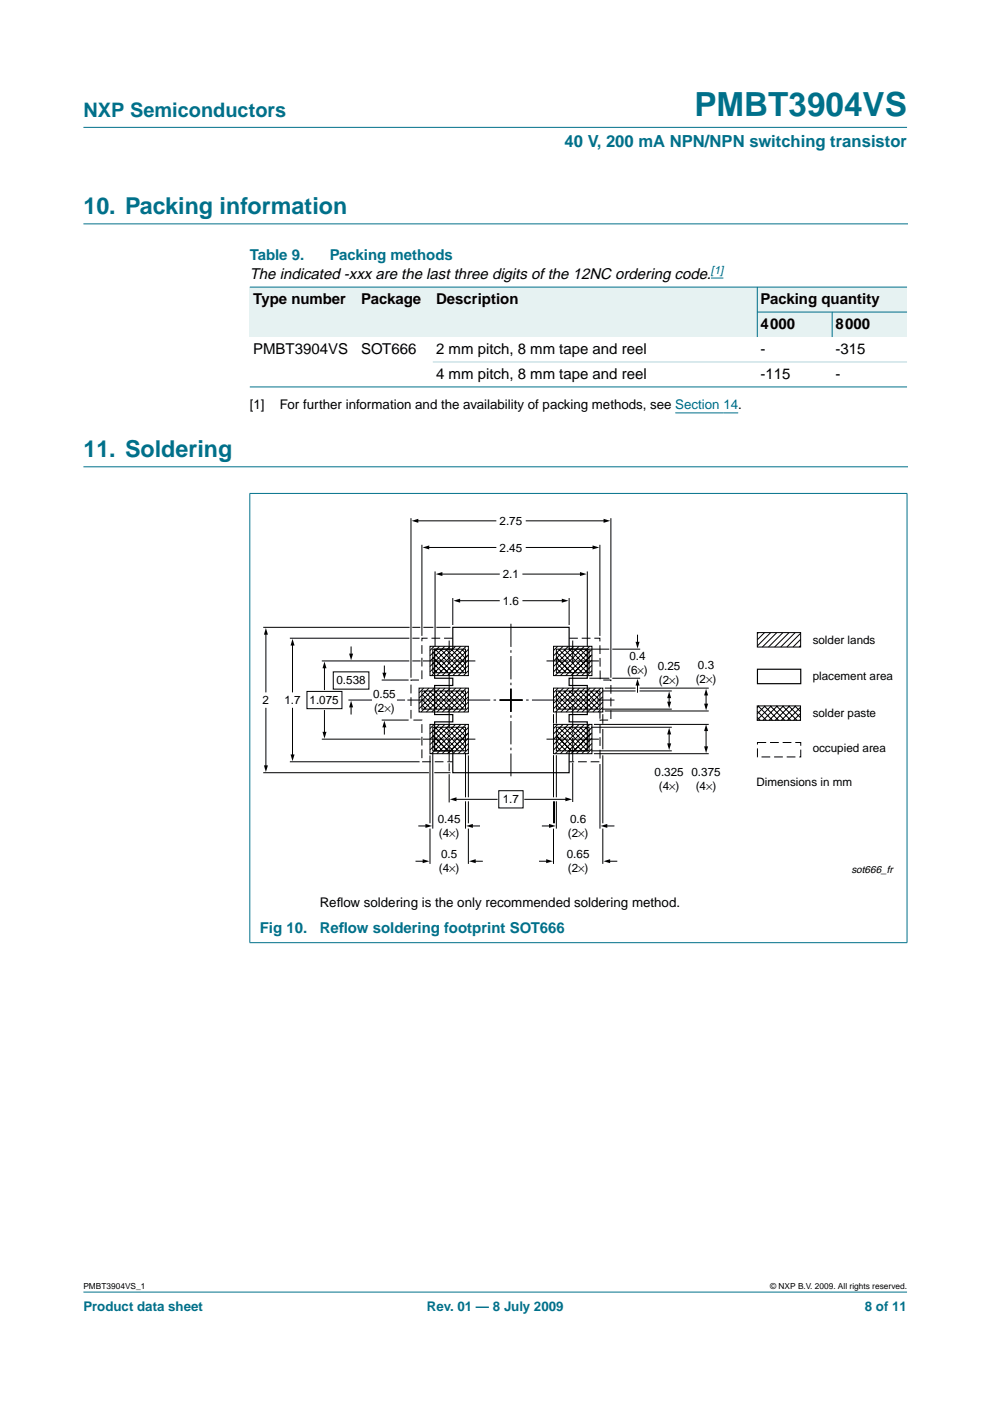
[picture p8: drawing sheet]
<svg xmlns="http://www.w3.org/2000/svg" width="210mm" height="297mm" viewBox="0 0 210 297" stroke-linecap="round" stroke-linejoin="round" font-family="sans-serif">
<g fill="#00708a" stroke="#00708a" stroke-width=".21">
<path d="M17.7 273.9h174.6z"/>
<path d="M17.7 27h174.6z"/>
</g>
<path d="M17.7 47.5h174.7M17.7 99h174.7" fill="none" stroke="#00708a" stroke-width=".21"/>
<path d="M150.7 58.9h2.7M143.2 87.5h13.3" fill="none" stroke="#00f" stroke-width=".21"/>
<g fill="#e6f2f2">
<path d="M53 60.9h22.9v10.6h-22.9z" fill-rule="evenodd"/>
<path d="M75.9 60.9h15.9v10.6h-15.9z" fill-rule="evenodd"/>
<path d="M91.8 60.9h68.8v10.6h-68.8z" fill-rule="evenodd"/>
<path d="M160.6 60.9h31.7v5.3h-31.7z" fill-rule="evenodd"/>
<path d="M160.6 66.2h15.8v5.3h-15.8z" fill-rule="evenodd"/>
<path d="M176.4 66.2h15.9v5.3h-15.9z" fill-rule="evenodd"/>
</g>
<g fill="#00708a" stroke="#00708a" stroke-width=".21">
<path d="M160.6 60.8v10.7z"/>
<path d="M176.4 66.1v5.4z"/>
<path d="M53 60.9h139.3z"/>
<path d="M160.5 66.2h31.8z"/>
<path d="M53 82h139.3z"/>
<path d="M53 104.7v95.1z"/>
<path d="M192.3 104.7v95.1z"/>
<path d="M52.9 104.6h139.5z"/>
<path d="M52.9 199.9h139.5z"/>
</g>
<path d="M91.8 76.7h100.5z" fill="#b3d4db" stroke="#b3d4db" stroke-width=".21"/>
<g fill="none" stroke="#000" stroke-width=".21">
<path d="M87.1 109.9v33.8M88.4 110.4h16.7M89.5 115.5v19.3M90.7 116.1h14.4M111.6 116.1h14.3M111.6 110.4h16.7M127.2 115.5v19.3M129.5 109.9v33.8M55.8 133h31.1M56.4 134.3v12.4M61.5 135.3h25.3M62 136.6v10.1"/>
<path d="M74.4 137.2v1.7M87.4 133h1.7M87.4 135.3h1.6M89.8 133h2.1M91.2 137h8.1v6.2h-8.1zM91.8 137.6h6.9v5h-6.9zM91.8 138.3l4.3 4.3M91.8 139.4l3.2 3.2M92.1 137l-.9 .9M92.2 137.6l5 5M92.2 121.2v15.9M92.5 133h3"/>
<path d="M93.2 137l-2 2M93.4 137.6l5 5M93.5 121.7h12.4M94.3 137l-3.1 3.2M94.5 137.6l4.2 4.2M95.4 137l-4.2 4.3M95.6 137.6l3.1 3.1M96 126.8v5.7M96.6 137l-5.4 5.4M96.8 137.6l1.9 2M97.3 127.4h8.6M97.7 137l-6.2 6.2"/>
<path d="M97.9 137.6l.8 .9M98.8 137l-6.2 6.2M99.3 137.7l-5.6 5.5M99.3 138.8l-4.4 4.4M99.3 139.9l-3.3 3.3M110.9 127.4h8.5M110.9 121.7h12.3M117.4 137h8.1v6.2h-8.1zM118 137.6h6.9v5h-6.9zM118 138.3l4.3 4.3M118 139.4l3.2 3.2M118.3 137l-.9 .9"/>
<path d="M118.4 137.6l5 5M119.4 137l-2 2M119.6 137.6l5 5M120.5 137l-3.1 3.2M120.7 126.8v5.7M120.7 137.6l4.2 4.2M121.6 137l-4.2 4.3M121.8 137.6l3.1 3.1M122.8 137l-5.4 5.4M123 137.6l1.9 2M123.9 137l-6.2 6.2M124.1 137.6l.8 .9"/>
<path d="M124.5 121.2v15.9M124.9 137.6h4.3M125 137l-6.2 6.2M125.5 137.7l-5.6 5.5M125.5 138.8l-4.4 4.4M125.5 139.9l-3.3 3.3M129.8 137.6h5.9M135.2 134.7v1.7M160.6 134.1h9.2v3.1h-9.2zM160.8 134.1l-.2 .3M162.1 134.1l-1.5 1.6M163.4 134.1l-2.8 2.9"/>
<path d="M164.7 134.1l-3.1 3.1M166 134.1l-3.1 3.1M167.3 134.1l-3.1 3.1M168.6 134.1l-3.1 3.1M169.8 136.9l-.4 .3M169.8 135.6l-1.7 1.6M169.8 134.3l-3 2.9M56.4 150.2v12.4M62 150.2v10M65.1 146.6h7.4v3.7h-7.4zM68.2 140.1h18.6M68.2 156.7h21"/>
<path d="M68.8 141.4v4.8M68.8 150.6v4.8M70.7 142.4h7.5v3.7h-7.5zM73.9 148.4h5M74.4 149.7v1.7M80.9 152.7h5.7M80.9 144.2h5.7M81.5 141.2v1.7M81.5 153.9v1.7M84.2 148.4h1.7M87.4 140.1h1.8M88.9 145.9h10.4v5.1h-10.4z"/>
<path d="M89.5 146.5h9.2v3.9h-9.2zM89.5 147.2l3.1 3.2M89.5 148.3l2 2.1M89.5 149.4l.9 1M89.8 145.9l-.9 1M89.9 146.5l3.8 3.9M91 145.9l-2.1 2.1M91 146.5l3.9 3.9M91.2 153.6h8.1v6.2h-8.1zM91.8 154.2h6.9v5h-6.9zM91.8 159.6v16.1M91.8 140.5l2.1 2.1"/>
<path d="M91.8 141.7l.9 .9M91.8 154.8l4.3 4.4M91.8 156l3.2 3.2M91.8 157.1l2.1 2.1M91.8 158.2l.9 1M92.1 153.6l-.9 .9M92.1 145.9l-3.2 3.2M92.2 146.5l3.8 3.9M92.2 154.2l5 5M93.2 153.6l-2 2M93.2 145.9l-4.3 4.4M93.3 146.5l3.8 3.9"/>
<path d="M93.4 154.2l5 5M94.3 153.6l-3.1 3.1M94.3 145.9l-5 5.1M94.4 146.5l3.9 3.9M94.5 154.2l4.2 4.2M95.4 153.6l-4.2 4.3M95.5 145.9l-5.1 5.1M95.5 146.5l3.2 3.2M95.6 154.2l3.1 3.1M96.6 153.6l-5.4 5.4M96.6 145.9l-5.1 5.1M96.7 146.5l2 2"/>
<path d="M96.8 154.2l1.9 1.9M97.7 153.6l-6.2 6.2M97.7 145.9l-5 5.1M97.8 146.5l.9 .9M97.9 154.2l.8 .8M98.7 159.6v9.4M98.8 153.6l-6.2 6.2M98.9 145.9l-5.1 5.1M99.3 141.1l-2.2 2.1M99.3 142.2l-1 1M99.3 154.2l-5.6 5.6M99.3 155.4l-4.4 4.4"/>
<path d="M99.3 156.5l-3.3 3.3M99.3 157.6l-2.2 2.2M99.3 158.8l-1 1M99.3 146.6l-4.4 4.4M99.3 147.7l-3.2 3.3M99.3 148.8l-2.1 2.2M99.3 150l-1 1M117.4 145.9h10.4v5.1h-10.4zM117.4 151.4v2M117.4 153.6h8.1v6.2h-8.1zM118 154.2h6.9v5h-6.9zM118 147.2l3.1 3.2"/>
<path d="M118 148.3l2 2.1M118 149.4l.9 1M118 146.5h9.2v3.9h-9.2zM118 150.8v2.6M118 140.5l2.1 2.1M118 141.7l.9 .9M118 154.8l4.3 4.4M118 156l3.2 3.2M118 157.1l2.1 2.1M118 158.2l.9 1M118.3 153.6l-.9 .9M118.3 145.9l-.9 1"/>
<path d="M118.4 146.5l3.9 3.9M118.4 154.2l5 5M119.4 153.6l-2 2M119.5 145.9l-2.1 2.1M119.5 146.5l3.9 3.9M119.6 154.2l5 5M120.5 153.6l-3.1 3.1M120.6 145.9l-3.2 3.2M120.7 146.5l3.8 3.9M120.7 154.2l4.2 4.2M121.6 153.6l-4.2 4.3M121.7 145.9l-4.3 4.4"/>
<path d="M121.8 146.5l3.8 3.9M121.8 154.2l3.1 3.1M122.8 153.6l-5.4 5.4M122.9 145.9l-5.1 5.1M122.9 146.5l3.9 3.9M123 154.2l1.9 1.9M123.9 153.6l-6.2 6.2M124 145.9l-5.1 5.1M124 146.5l3.2 3.2M124.1 154.2l.8 .8M124.9 143.8h4.3M125 153.6l-6.2 6.2"/>
<path d="M125.1 145.9l-5 5.1M125.2 146.5l2 2M125.3 159.2h17.1M125.3 154.2h17.1M125.5 141.1l-2.2 2.1M125.5 142.2l-1 1M125.5 154.2l-5.6 5.6M125.5 155.4l-4.4 4.4M125.5 156.5l-3.3 3.3M125.5 157.6l-2.2 2.2M125.5 158.8l-1 1M125.9 159.8h24.4"/>
<path d="M125.9 153.6h24.4M126.2 145.9l-5 5.1M126.3 146.5l.9 .9M127.2 150.8v1.6M127.4 145.9l-5.1 5.1M127.6 150.4h14.8M127.6 146.5h7.2M127.8 146.6l-4.4 4.4M127.8 147.7l-3.2 3.3M127.8 148.8l-2.1 2.2M127.8 150l-1 1M127.8 151.4v2"/>
<path d="M127.8 154.6v4.3M128.2 150.7h22.1M128.2 145.9h6.6M129.8 143.8h5.9M135.2 145.1v1.7M135.6 146.5h6.8M135.6 145.9h14.7M141.9 147.7v1.7M141.9 155.4v2.9M149.7 147.2v2.7M149.7 154.7v4.2M160.5 149.7h9.2v3h-9.2z"/>
<path d="M160.5 150.8l2 1.9M160.5 152.1l.7 .6M160.7 149.7l3.1 3M160.9 149.7l-.4 .3M162 149.7l3.1 3M162.2 149.7l-1.7 1.6M163.3 149.7l3.1 3M163.5 149.7l-3 2.9M164.6 149.7l3.1 3M164.8 149.7l-3 3M165.9 149.7l3.1 3M166.1 149.7l-3 3"/>
<path d="M167.2 149.7l2.5 2.5M167.4 149.7l-3 3M168.5 149.7l1.2 1.2M168.7 149.7l-3 3M169.7 152.5l-.2 .2M169.7 151.2l-1.4 1.5M169.7 149.9l-2.7 2.8M55.8 163.8h35.1M61.5 161.5h27.5M88.8 175.1h1.7M91.2 160.2v14.4M91.2 175.7v7.5"/>
<path d="M92.1 163.8h3.4M95.2 161.8v1.7M95.2 164.1v6M96.5 169.5h8.9M98.7 169.9v5.8M99.3 160.2v8.8M99.3 169.9v4.7M99.3 175.7v7.5M100 175.1h1.7M105.8 167.6h5.1v3.7h-5.1zM111.3 169.5h8.9M115 175.1h1.7"/>
<path d="M117.4 160.1v8.9M117.4 169.9v4.7M117.4 175.7v7.5M117.6 169.9v4.7M118 160.1v8.9M118 169.9v5.8M121.4 161.7v8.3M127.2 162v13.7M127.8 160.1v14.5M127.8 175.7v7.5M128.5 175.1h1.7M88.2 182.6h1.7"/>
<path d="M100.6 182.6h1.7M114.4 182.6h1.7M129.1 182.6h1.7"/>
</g>
<path d="M96 133h24.7v4.6h3.8v6.2h-3.8v1.5h3.8v6.2h-3.8v1.5h3.8v6.2h-3.8v4.6h-24.7v-4.6h-3.8v-6.2h3.8v-1.5h-3.8v-6.2h3.8v-1.5h-3.8v-6.2h3.8zM160.6 141.9h9.2v3.1h-9.2z" fill="none" stroke="#000" stroke-width=".25"/>
<path d="M96 135.3h-6.5v8.9h-2.4v8.5h2.4v8.8h6.5M120.7 135.3h6.5l.1 8.9h2.2v8.5h-2.3v8.8h-6.5M160.6 157.4h9.2v3.1h-9.2z" fill="none" stroke="#000" stroke-width=".21" stroke-dasharray="1.9 .8" stroke-linecap="butt"/>
<g fill="#000">
<path d="M87.3 110.4l1.4-.4v.8zM89.6 116.1l1.4-.5v.9zM125.6 115.6l1.4 .5-1.4 .4zM128 110l1.4 .4-1.4 .4zM56.4 133.1l.4 1.5h-.8zM62 135.5l.5 1.4h-.9zM74 138.6h.9l-.5 1.4zM92.4 121.7l1.4-.4v.8zM96.1 127.4l1.5-.5v.9zM119.1 126.9l1.4 .5-1.4 .4zM123 121.3l1.4 .4-1.4 .4zM134.8 136.1h.8l-.4 1.4z"/>
<path d="M61.6 160h.9l-.5 1.4zM68.8 140.3l.4 1.4h-.8zM68.4 155.2h.8l-.4 1.4zM74.4 148.6l.5 1.4h-.9zM81.5 152.8l.4 1.4h-.8zM81.1 142.6h.8l-.4 1.4zM135.2 143.9l.4 1.5h-.8zM141.9 146.6l.4 1.4h-.8zM141.9 154.3l.4 1.4h-.8zM141.5 148.8h.8l-.4 1.4zM141.5 157.6h.8l-.4 1.4zM149.7 146l.4 1.4h-.8z"/>
<path d="M149.7 153.6l.4 1.4h-.8zM149.3 149.2h.8l-.4 1.4zM149.3 158.2h.8l-.4 1.5zM56 162.3h.8l-.4 1.4zM90.2 174.7l1.4 .4-1.4 .4zM95.4 169.5l1.4-.5v.9zM98.8 175.1l1.5-.4v.8zM116.4 174.7l1.4 .4-1.4 .4zM119.9 169l1.4 .5-1.4 .4zM127.3 175.1l1.5-.4v.8zM89.6 182.2l1.4 .4-1.4 .4zM99.4 182.6l1.5-.4v.8z"/>
<path d="M115.8 182.2l1.4 .4-1.4 .4zM128 182.6l1.4-.4v.8z"/>
</g>
<path d="M95.2 135.8v25.6M121.4 135.8v25.6M105.9 148.4h24.4M108.3 146v18.6M108.3 150.9v-18.7M110.8 148.4h-24.4" fill="none" stroke="#000" stroke-width=".21" stroke-dasharray="4.9 .7 .5 .7" stroke-linecap="butt"/>
<path d="M89.7 140.1h11.1M89.7 156.7h11.1M115.9 140.1h11.1M115.9 156.7h11.1" fill="none" stroke="#000" stroke-width=".21" stroke-dasharray="4.6 .7 .5 .7" stroke-linecap="butt"/>
<text font-size="7.1" fill="#00708a" x="147.2" y="24.7">PMBT3904VS</text>
<g font-size="4.9" fill="#00708a">
<text x="17.7" y="45.5">10. Packing information</text>
<text x="17.7" y="97">11. Soldering</text>
</g>
<text font-size="4.2" fill="#00708a" x="17.7" y="24.9">NXP Semiconductors</text>
<text font-size="3.5" fill="#00708a" x="119.7" y="31.1">40 V, 200 mA NPN/NPN switching transistor</text>
<g font-size="3.2" fill="#00708a">
<text x="53" y="55.2">Table 9.</text>
<text x="69.9" y="55.2">Packing methods</text>
<text x="55.1" y="197.7">Fig 10.</text>
<text x="67.8" y="197.7">Ref</text>
<text x="71.8" y="197.7">low soldering footprint SOT666</text>
</g>
<g font-size="3.2">
<text x="53" y="59.1">The indicated -xxx are the last three digits of the 12NC ordering code.</text>
<text x="53.7" y="64.4">Type number</text>
<text x="76.6" y="64.4">Package</text>
<text x="92.5" y="64.4">Description</text>
<text x="161.3" y="64.4">Packing quantity</text>
<text x="161.3" y="69.7">4000</text>
<text x="177.1" y="69.7">8000</text>
<text x="53.7" y="75">PMBT3904VS</text>
<text x="76.6" y="75">SOT666</text>
<text x="92.5" y="75">2 mm pitch, 8 mm tape and reel</text>
<text x="161.3" y="75">-</text>
<text x="177.1" y="75">-315</text>
<text x="92.5" y="80.3">4 mm pitch, 8 mm tape and reel</text>
<text x="161.3" y="80.3">-115</text>
<text x="177.1" y="80.3">-</text>
</g>
<g font-size="2.8">
<text x="53" y="86.7">[1]</text>
<text x="59.3" y="86.7">For further information and the availability of packing methods, see Section 14.</text>
<text x="67.8" y="192.2">Ref</text>
<text x="71.4" y="192.2">low soldering is the only recommended soldering method.</text>
</g>
<g font-size="2.8" fill="#00708a">
<text x="17.7" y="278">Product data sheet</text>
<text x="90.5" y="278">Rev. 01 — 8 July 2009</text>
<text x="183.4" y="278">8 of 11</text>
</g>
<g font-size="2.5">
<text x="105.9" y="111.3">2.75</text>
<text x="105.9" y="116.9">2.45</text>
<text x="106.6" y="122.6">2.1</text>
<text x="106.6" y="128.2">1.6</text>
<text x="172.3" y="136.5">solder lands</text>
<text x="133" y="142.9">(6×)</text>
<text x="133.5" y="139.9">0.4</text>
<text x="139.5" y="142">0.25</text>
<text x="148" y="141.8">0.3</text>
<text x="55.7" y="149.3">2</text>
<text x="60.3" y="149.3">1.7</text>
<text x="65.6" y="149.2">1.075</text>
<text x="71.3" y="145">0.538</text>
<text x="79.1" y="148">0.55</text>
<text x="139.7" y="145">(2×)</text>
<text x="147.5" y="144.8">(2×)</text>
<text x="172.3" y="144.2">placement area</text>
<text x="79.3" y="151">(2×)</text>
<text x="172.3" y="152">solder paste</text>
<text x="172.3" y="159.4">occupied area</text>
<text x="138.8" y="164.4">0.325</text>
<text x="139.7" y="167.4">(4×)</text>
<text x="146.6" y="164.5">0.375</text>
<text x="147.5" y="167.5">(4×)</text>
<text x="160.4" y="166.7">Dimensions in mm</text>
<text x="106.6" y="170.2">1.7</text>
<text x="92.8" y="174.4">0.45</text>
<text x="93" y="177.4">(4×)</text>
<text x="120.4" y="177.4">(2×)</text>
<text x="120.9" y="174.4">0.6</text>
<text x="93" y="184.9">(4×)</text>
<text x="93.5" y="181.9">0.5</text>
<text x="120.2" y="181.9">0.65</text>
<text x="120.4" y="184.9">(2×)</text>
</g>
<text font-size="2.4" fill="#00f" x="150.7" y="58.2">[1]</text>
<text font-size="2.2" x="180.5" y="185.1">sot666_fr</text>
<g font-size="1.8">
<text x="17.7" y="273.4">PMBT3904VS_1</text>
<text x="163.3" y="273.4">© NXP B.V. 2009. All rights reserved.</text>
</g>
</svg>
